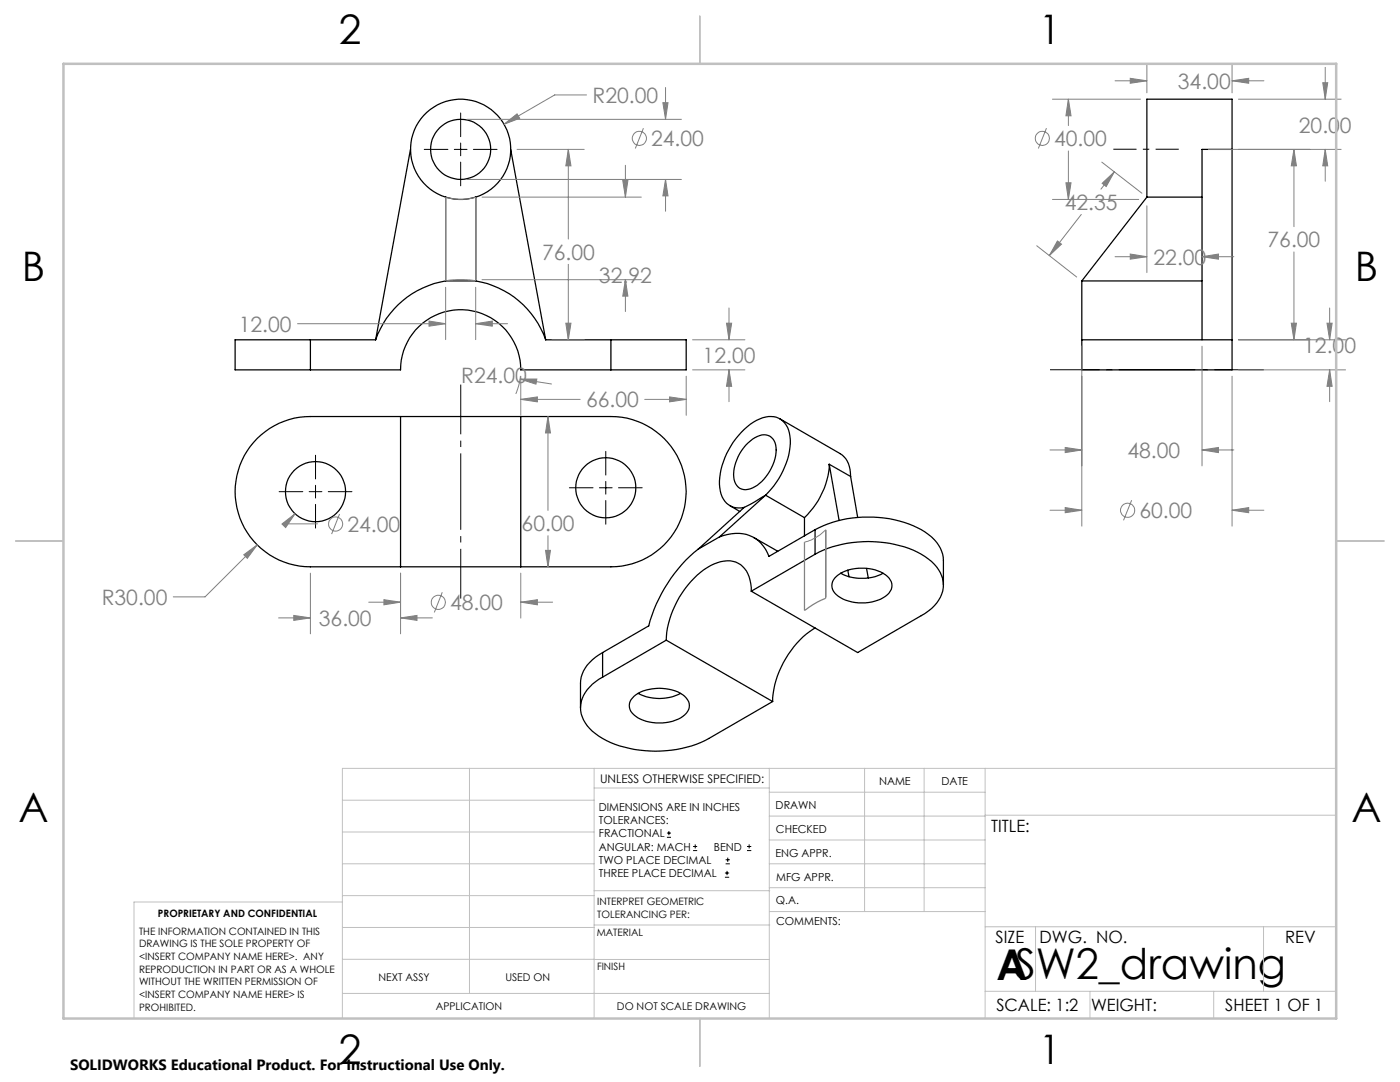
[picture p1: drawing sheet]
<svg xmlns="http://www.w3.org/2000/svg" width="279mm" height="216mm" viewBox="0 0 279 216" stroke-linecap="round" stroke-linejoin="round" font-family="sans-serif">
<g fill="none" stroke="#000" stroke-width=".25">
<path d="M81.9 29.8l-6.9 38M88.9 39.3a9.8 9.8 0 0 0 6 0M88.9 39.3a10 10 0 0 1-5.1-15.4 10 10 0 0 1 16.2 0 10 10 0 0 1-5.1 15.4M88.9 39.3v16.8M94.9 39.3v16.8M101.9 29.8l7 38M228.9 39.3h11M228.9 39.3l-13 16.8M245.9 29.8v44h-30v-6M245.9 29.8v-10h-17v19.5M245.9 29.8h-6v38M88.9 56.1a18 18 0 0 0-13.9 11.7"/>
<path d="M88.9 56.1h6M94.9 56.1a18 18 0 0 1 14 11.7M215.9 56.1v11.7M215.9 56.1h24M61.9 73.8h18a12 12 0 0 1 12-12 12 12 0 0 1 12 12h18M61.9 67.8h-15v6h15M61.9 67.8h13.1M61.9 67.8v6M108.9 67.8h13M121.9 67.8h15v6h-15M121.9 67.8v6M215.9 67.8h30"/>
<path d="M79.9 83.1h-18a15 15 0 0 0-15 15 15 15 0 0 0 15 15h18M79.9 83.1h24M79.9 83.1v30M103.9 83.1h18a15 15 0 0 1 15 15 15 15 0 0 1-15 15h-18M103.9 83.1v30M148.8 88.9a5.3 5.3 0 0 1 4.1-2.1 2.64 2.64 0 0 1 2 3 9 9 0 0 1-5.2 7.7 2.35 2.35 0 0 1-3.3-2.3 9 9 0 0 1 2.4-6.3zM152.8 98.8l-4.3 2.4M152.8 98.8a15.5 15.5 0 0 0 4.9-11.7 4 4 0 0 0-6.1-3.5 15.1 15.1 0 0 0-8 12.4 5.4 5.4 0 0 0 1.9 4.8 3.8 3.8 0 0 0 3 .4M152.8 98.8l-9.2 8.3M152.8 98.8l7.7 4.5M155.6 83.6l12.1 6.9a4.8 4.8 0 0 1 2.1 4.6M165.5 92.6a16.1 16.1 0 0 1-5 10.7"/>
<path d="M165.5 92.6l2 11.3M165.5 92.6l4.3 2.5M169.8 95.1l1.4 8.2M79.9 113.1h24M139.3 109.6a29.8 29.8 0 0 0-9.8 15.3l-9.2 5.3M143.6 107.1l-4.3 2.5M145.7 100.9l1.9 1.2M148.5 101.2l-9.2 8.4M149.9 118a5.8 5.8 0 0 0-3.1-5.9 7.2 7.2 0 0 0-6.4 1.6 19.1 19.1 0 0 0-7.4 14M150.5 107.3l4.7 2.7M160.5 103.3v3.6M162.7 105.7a23.4 23.4 0 0 1 21.9 .5 7.1 7.1 0 0 1 3.7 5.6v4.9"/>
<path d="M162.7 110.6a23.4 23.4 0 0 1 21.2 0 7.6 7.6 0 0 1 4.4 6.1 7.3 7.3 0 0 1-4.4 6.1l-12.7 7.4-21.3-12.2M162.7 105.7l-9.2 5.3a6.8 6.8 0 0 0-9.1-4.1l-.8 .2M162.7 105.7v4.9M162.7 110.6l-12.8 7.4M166.6 115.3a8.4 8.4 0 0 1 8.6-1.4 3.7 3.7 0 0 1 2.8 2.9 3.9 3.9 0 0 1-3.4 3.1 8.3 8.3 0 0 1-8-1.5 2.22 2.22 0 0 1 0-3.1zM167.8 114.4a9.3 9.3 0 0 0 8.4 0M169.2 113.8l.2 1.3M172.9 113.4l.4 1.9M120.3 135.1a7.5 7.5 0 0 0-4.4 6.1 7.1 7.1 0 0 0 3.6 5.7 22.6 22.6 0 0 0 16.6 2.4l1.9-.5 2.7-1 13.5-7.8M120.3 130.2a7.5 7.5 0 0 0-4.4 6.1v4.9M120.3 130.2v4.9M126.5 139a8.8 8.8 0 0 1 10.2 0 2.37 2.37 0 0 1-.4 3.9 8.9 8.9 0 0 1-9.8-.3 2.29 2.29 0 0 1 0-3.6z"/>
<path d="M127.4 138.4a9.3 9.3 0 0 0 8.4 0M133 127.7l-12.7 7.4M133 127.7l21.2 12.3M162.7 125.3a18.7 18.7 0 0 0-8.5 14.7"/>
<circle cx="91.9" cy="29.8" r="6"/>
<circle cx="63" cy="98.1" r="6"/>
<circle cx="120.9" cy="97.3" r="6"/>
</g>
<g fill="none" stroke="#808080" stroke-width=".2">
<path d="M117.1 18.9h-6.4l-10.1 5.9M132.8 17.5v6.3M210 19.8h17.6M213.2 19.8l.5 3.3h-1zM213.2 19.8v5.2M222.5 16.1h6.4M225.6 15.6l3.3 .5-3.3 .5zM228.9 12.9v5.6M245.9 16.1l3.3-.5v1zM245.9 12.9v5.6M245.9 16.1h6.3M247.2 19.8h20.5"/>
<path d="M264 16.5h1l-.5 3.3zM264.5 13.4v6.4M88.9 39.3a10 10 0 0 0 6 0M93.2 23.8h42.8M93.2 35.8h42.8M96.2 39.3h31.8M100.6 24.8l2.6-2.1 .5 .9zM103.2 29.8h13.4M113.4 29.8l.5 3.3h-1zM113.4 29.8v17.9M124.3 36h1l-.5 3.3zM124.8 33v6.3"/>
<path d="M128.4 25.6l-1.6 4M132.3 20.5h1l-.5 3.3zM132.8 35.8l.5 3.3h-1zM132.8 35.8v6.4M208.8 25.6l-1.6 4M210 39.8h17.3M212.7 36.5h1l-.5 3.3zM213.2 30.1v9.7M219.9 32.3l8 6.3M220 36.6l2.4-2.3-1.6 2.9zM222.4 34.3l-2.7 3.4M241.2 29.8h26.5"/>
<path d="M258.2 29.8l.5 3.3h-1zM258.2 29.8v15.4M264.5 29.8l.5 3.3h-1zM264.5 29.8v6.4M88.9 57.3v10.5M94.9 57.3v10.5M96.2 55.8h31.8M113.4 52.7v15.1M124.8 55.8l.5 3.3h-1zM124.8 55.8v6.4M206.9 49l8 6.3M211 48.1l.8 .6-2.4 2.3z"/>
<path d="M215.8 42.8l-6.4 8.2M222.5 51.2h6.4M225.6 50.7l3.3 .5-3.3 .5zM228.9 41.1v13.3M239.9 51.2l3.3-.5v1zM239.9 51.2h6.3M258.2 50.3v17.5M59.4 64.6h29.5M85.6 64.1l3.3 .5-3.3 .5zM94.9 64.6l3.3-.5v1zM94.9 64.6h6.4M103.8 75.6h3.3l-.1 1.1z"/>
<path d="M103.8 75.6l6.3 1M103.9 75.1l-.4 1.8-.6 1.7M103.9 79.7l3.3-.5v1zM103.9 75.1v7.8M103.9 79.7h11.9M110.2 67.8h6.4M112.9 64.5h1l-.5 3.3zM128.7 79.7h8.2M133.6 79.2l3.3 .5-3.3 .5zM136.9 75.1v7.8M138.2 67.8h10.5M138.2 73.8h10.5"/>
<path d="M145 64.5h1l-.5 3.3zM145.5 73.8l.5 3.3h-1zM145.5 61.5v6.3M145.5 73.8v6.4M215.9 69.1v35.9M239.9 69.1v23.9M245.9 75.1v29.9M247.2 67.8h21.3M247.2 73.8h21.3M257.7 64.5h1l-.5 3.3zM264.8 64.5h1.1l-.5 3.3zM265.4 73.8l.5 3.3h-1.1z"/>
<path d="M265.4 61.5v6.3M265.4 73.8v6.4M109.4 83.1l.5 3.3h-1zM109.4 83.1v18.7M209.5 89.8h6.4M212.6 89.3l3.3 .5-3.3 .5zM225.8 99.8l-1.6 4M239.9 89.8l3.3-.5v1zM239.9 89.8h6.3M48.6 110.7l2.7-2-1.9 2.7zM51.3 108.7l-10.4 10.4h-6.3M56.3 104.6l2.6-2.1-1.9 2.8z"/>
<path d="M58.9 102.5l-1.9 2h6.4M61.9 114.4v12.1M67.8 102.6l-1.6 4M76.6 119.7l3.3 .5-3.3 .5zM79.9 114.4v12.1M88.3 118.2l-1.6 4M103.9 114.4v8.9M108.9 109.8h1l-.5 3.3zM109.4 106.9v6.2M164.8 105.7a9.2 9.2 0 0 1-4.3 2.5M209.5 101.8h6.4M212.6 101.3l3.3 .5-3.3 .5z"/>
<path d="M245.9 101.8l3.3-.5v1zM245.9 101.8h6.3M55.6 123.3h6.3M58.6 122.8l3.3 .5-3.3 .5zM73.6 120.2h6.3M79.9 123.3l3.3-.5v1zM79.9 123.3h6.4M103.9 120.2l3.3-.5v1zM103.9 120.2h6.4"/>
<circle cx="127.6" cy="27.6" r="1.42"/>
<circle cx="208" cy="27.6" r="1.42"/>
<circle cx="67" cy="104.6" r="1.42"/>
<circle cx="225" cy="101.8" r="1.41"/>
<circle cx="87.5" cy="120.2" r="1.41"/>
</g>
<g fill="none" stroke="#000" stroke-width=".2">
<path d="M84.7 29.8h4.7M90.7 29.8h2.5M91.9 22.5v4.8M91.9 28.5v2.6M91.9 32.3v4.8M94.5 29.8h4.7M55.7 98.1h4.7M61.7 98.1h2.5M63 90.8v4.8M63 96.8v2.6M65.5 98.1h4.7M113.6 97.3h4.8"/>
<path d="M119.6 97.3h2.6M120.9 90.1v4.7M120.9 96.1v2.5M120.9 99.9v4.7M123.4 97.3h4.8M63 100.6v4.8M133.1 167.1h.8M133.1 166.2h.8M133.5 165.8v.9M138.3 169.7h.8M138.3 168.9h.8M138.7 168.5v.8"/>
<path d="M144.7 175h.8M144.7 174.2h.8M144.8 172.4h.9M144.8 171.6h.9M145.1 173.8v.8M145.2 171.1v.9M149.1 169.7h.8M149.1 168.9h.8M149.5 168.5v.8"/>
</g>
<path d="M88.9 39.3v16.8a18.3 18.3 0 0 1 6 0v-16.8M164.8 105.7v13.7l-1.7 .8-2.6 1.6v-13.6" fill="none" stroke="#808080" stroke-width=".25"/>
<path d="M91.9 76.7v42.7M209.6 73.8h42.7" fill="none" stroke="#000" stroke-width=".2" stroke-dasharray="15.2 1.3 1.3 1.3" stroke-dashoffset="5.3" stroke-linecap="butt"/>
<path d="M235.3 29.8h-13.1" fill="none" stroke="#000" stroke-width=".2" stroke-dasharray="15.2 1.3 1.3 1.3" stroke-dashoffset="10.6" stroke-linecap="butt"/>
<g fill="none" stroke="#c0c0c0" stroke-width=".2">
<path d="M68.3 159.7h50.3M93.7 153.3v44.9M118.6 153.3v49.9M118.6 157.2h34.9M153.5 153.3v49.9M153.5 158.1h43.1M172.5 153.3v28.6M184.4 153.3v28.6M196.6 153.3v49.9M266.7 153.3h-198.4v49.9M68.3 178.7h50.3M68.3 172.4h50.3"/>
<path d="M68.3 166h50.3M68.3 180h-41.6v23.2M118.6 177.7h35M153.5 167.6h43.1M153.5 162.8h43.1M153.5 172.4h43.1M153.5 177.1h43.1M196.6 162.7h70.1M68.3 198.2h85.2M68.3 191.4l85.2 .1M68.3 185.1h50.3M118.6 184.6h35"/>
<path d="M153.6 181.9h43M196.6 197.8h70.1M196.6 184.9h70.1M206.7 184.9v12.9M217.5 197.8v5.4M242.2 197.8v5.4M252.2 184.9v12.9"/>
</g>
<path d="M139.7 3.2v9.5M3.1 107.9h9.6M266.7 107.9h9.5M139.7 203.2v9.6" fill="none" stroke="#c0c0c0" stroke-width=".25"/>
<path d="M12.7 12.7h254v190.5h-254z" fill="none" stroke="#c0c0c0" stroke-width=".5"/>
<g fill="#808080">
<path d="M112.9 64.5h1l-.5 3.3zM113.4 29.8l.5 3.3h-1zM100.6 24.8l3.1-1.2-.5-.9zM132.3 20.5h1l-.5 3.3zM132.8 35.8l.5 3.3h-1zM124.8 55.8l.5 3.3h-1zM124.3 36h1l-.5 3.3zM103.8 75.6l3.2 1.1 .1-1.1zM85.6 64.1l3.3 .5-3.3 .5zM94.9 64.6l3.3-.5v1zM145.5 73.8l.5 3.3h-1zM145 64.5h1l-.5 3.3zM133.6 79.2l3.3 .5-3.3 .5zM103.9 79.7l3.3-.5v1zM245.9 16.1l3.3-.5v1zM225.6 15.6l3.3 .5-3.3 .5zM220 36.6l2.4-2.3-1.6 2.9zM211 48.1l.8 .6-2.4 2.3zM213.2 19.8l.5 3.3h-1zM212.7 36.5h1l-.5 3.3zM239.9 89.8l3.3-.5v1zM212.6 89.3l3.3 .5-3.3 .5zM212.6 101.3l3.3 .5-3.3 .5zM245.9 101.8l3.3-.5v1zM257.7 64.5h1l-.5 3.3zM258.2 29.8l.5 3.3h-1zM264.8 64.5h1.1l-.5 3.3zM265.4 73.8l.5 3.3h-1.1zM264 16.5h1l-.5 3.3zM264.5 29.8l.5 3.3h-1zM239.9 51.2l3.3-.5v1zM225.6 50.7l3.3 .5-3.3 .5z"/>
<path d="M76.6 119.7l3.3 .5-3.3 .5zM103.9 120.2l3.3-.5v1zM56.3 104.6l.7 .7 1.9-2.8zM58.6 122.8l3.3 .5-3.3 .5zM79.9 123.3l3.3-.5v1zM48.6 110.7l.8 .7 1.9-2.7zM109.4 83.1l.5 3.3h-1zM108.9 109.8h1l-.5 3.3z"/>
</g>
<text font-size="8.5" x="198.9" y="195.5">ASW2_drawing</text>
<g font-size="8.1">
<text x="67.6" y="8.9">2</text>
<text x="207.3" y="8.9">1</text>
<text x="4.4" y="56.1">B</text>
<text x="270.4" y="56.1">B</text>
<text x="3.7" y="164.1">A</text>
<text x="269.7" y="164.1">A</text>
<text x="67.6" y="212.4">2</text>
<text x="207.3" y="212.4">1</text>
</g>
<g font-size="4.2" fill="#808080">
<text x="235.1" y="17.7">34.00</text>
<text x="118.3" y="20.5">R20.00</text>
<text x="129.9" y="29.1">24.00</text>
<text x="210.4" y="29.1">40.00</text>
<text x="259.2" y="26.6">20.00</text>
<text x="212.5" y="41.8">42.35</text>
<text x="108.2" y="51.8">76.00</text>
<text x="230.2" y="52.8">22.00</text>
<text x="253" y="49.3">76.00</text>
<text x="119.5" y="56.4">32.92</text>
<text x="47.6" y="66.2">12.00</text>
<text x="260.1" y="70.5">12.00</text>
<text x="92" y="76.4">R24.00</text>
<text x="140.2" y="72.4">12.00</text>
<text x="117" y="81.3">66.00</text>
<text x="225" y="91.4">48.00</text>
<text x="69.3" y="106.1">24.00</text>
<text x="104.1" y="105.9">60.00</text>
<text x="227.4" y="103.4">60.00</text>
<text x="20.3" y="120.7">R30.00</text>
<text x="63.6" y="124.9">36.00</text>
<text x="89.8" y="121.7">48.00</text>
</g>
<g font-size="3.4">
<text x="197.8" y="166">TITLE:</text>
<text x="198.7" y="188.1">SIZE</text>
<text x="207.5" y="188.1">DWG. NO.</text>
<text x="256.5" y="188.2">REV</text>
<text x="198.8" y="201.7">SCALE: 1:2</text>
<text x="217.7" y="201.8">WEIGHT:</text>
<text x="244.5" y="201.7">SHEET 1 OF 1</text>
</g>
<text font-size="3" x="14" y="213.5">SOLIDWORKS Educational Product. For Instructional Use Only.</text>
<text font-size="2.4" x="119.8" y="156.2">UNLESS OTHERWISE SPECIFIED:</text>
<g font-size="2.2">
<text x="119.5" y="161.8">DIMENSIONS ARE IN INCHES</text>
<text x="154.8" y="161.4">DRAWN</text>
<text x="175.4" y="156.6">NAME</text>
<text x="187.9" y="156.7">DATE</text>
<text x="119.5" y="164.4">TOLERANCES:</text>
<text x="119.5" y="167.1">FRACTIONAL</text>
<text x="154.9" y="166.3">CHECKED</text>
<text x="119.5" y="169.7">ANGULAR: MACH</text>
<text x="119.5" y="172.4">TWO PLACE DECIMAL</text>
<text x="142.5" y="169.7">BEND</text>
<text x="154.8" y="170.9">ENG APPR.</text>
<text x="119.5" y="175">THREE PLACE DECIMAL</text>
<text x="154.9" y="175.7">MFG APPR.</text>
<text x="154.9" y="180.4">Q.A.</text>
<text x="154.9" y="184.6">COMMENTS:</text>
</g>
<g font-size="2.1">
<text x="75.5" y="195.7">NEXT ASSY</text>
<text x="100.9" y="195.7">USED ON</text>
<text x="86.9" y="201.5">APPLICATION</text>
<text x="123.1" y="201.6">DO NOT SCALE DRAWING</text>
</g>
<g font-size="2">
<text x="31.5" y="182.9">PROPRIETARY AND CONFIDENTIAL</text>
<text x="119.2" y="180.6">INTERPRET GEOMETRIC</text>
<text x="119.2" y="183.1">TOLERANCING PER:</text>
<text x="27.8" y="186.5">THE INFORMATION CONTAINED IN THIS</text>
<text x="27.8" y="189">DRAWING IS THE SOLE PROPERTY OF</text>
<text x="27.8" y="191.6">&lt;INSERT COMPANY NAME HERE&gt;. ANY</text>
<text x="119.1" y="186.7">MATERIAL</text>
<text x="27.8" y="194.1">REPRODUCTION IN PART OR AS A WHOLE</text>
<text x="27.8" y="196.6">WITHOUT THE WRITTEN PERMISSION OF</text>
<text x="119.1" y="193.5">FINISH</text>
<text x="27.8" y="199.1">&lt;INSERT COMPANY NAME HERE&gt; IS</text>
<text x="27.8" y="201.7">PROHIBITED.</text>
</g>
</svg>
